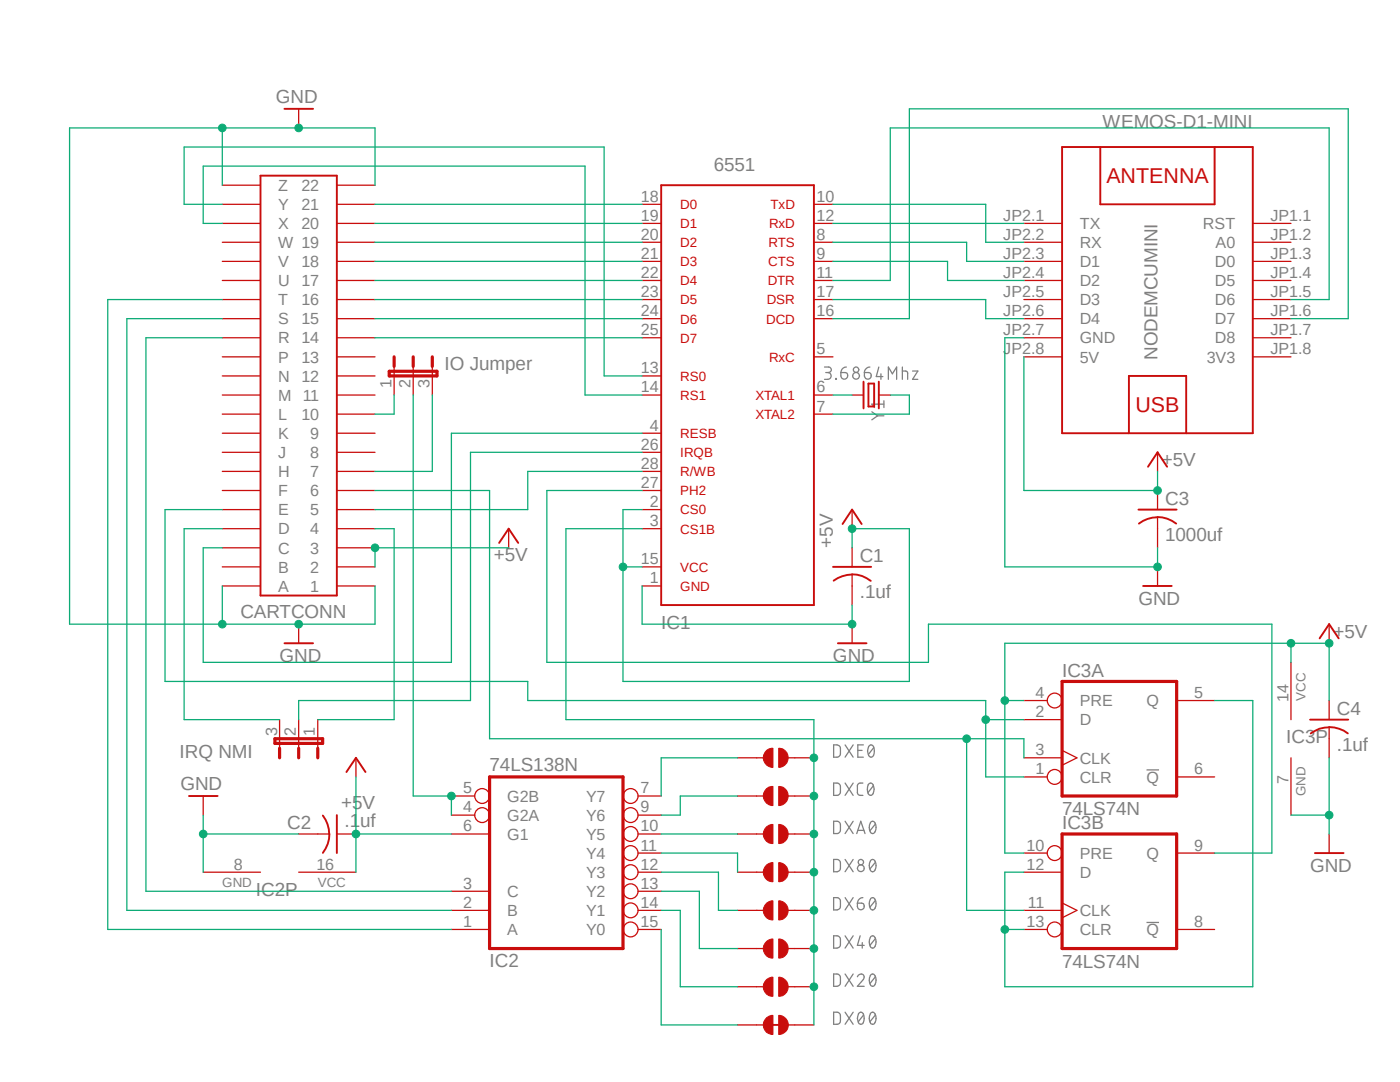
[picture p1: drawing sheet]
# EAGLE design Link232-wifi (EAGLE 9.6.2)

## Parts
C1  .1uf  C-US050-024X044  [C050-024X044]
C2  .1uf  C-US050-024X044  [C050-024X044]
C3  1000uf  C-US050-024X044  [C050-024X044]
C4  .1uf  C-US050-024X044  [C050-024X044]
CARTCONN  44PINEDGE  [44PINEDGE]
DF/DE  IO Jumper  JP2E  [JP2]
DX00  JUMPER-SMT_2_NC_TRACE_SILK  [SMT-JUMPER_2_NC_TRACE_SILK]
DX20  JUMPER-SMT_2_NO_SILK  [SMT-JUMPER_2_NO_SILK]
DX40  JUMPER-SMT_2_NO_SILK  [SMT-JUMPER_2_NO_SILK]
DX60  JUMPER-SMT_2_NO_SILK  [SMT-JUMPER_2_NO_SILK]
DX80  JUMPER-SMT_2_NO_SILK  [SMT-JUMPER_2_NO_SILK]
DXA0  JUMPER-SMT_2_NO_SILK  [SMT-JUMPER_2_NO_SILK]
DXC0  JUMPER-SMT_2_NO_SILK  [SMT-JUMPER_2_NO_SILK]
DXE0  JUMPER-SMT_2_NO_SILK  [SMT-JUMPER_2_NO_SILK]
IC1  6551A  6551  [6551]
IC2  74LS138N  [DIL16]
IC3  74LS74N  [DIL14]
IRQ/NMI  IRQ NMI  JP2E  [JP2]
NODEMCUMINI  WEMOS-D1-MINI  [WEMOS-D1-MINI]
Y1  3.6864Mhz  CRYSTALPTH-HC49US  [HC49US]

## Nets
+5V: C1.1 C2.1 C3.1 C4.1 CARTCONN.2 CARTCONN.3 IC1.2 IC1.15 IC2.6(G1) IC2.16(VCC) IC3.4(A:PRE) IC3.10(B:PRE) IC3.14(P:VCC) NODEMCUMINI.JP2.8(5V)
GND: C1.2 C2.2 C3.2 C4.2 CARTCONN.1 CARTCONN.22 CARTCONN.A CARTCONN.Z IC1.1 IC2.8(GND) IC3.7(P:GND) NODEMCUMINI.JP2.7(GND)
N$1: CARTCONN.6 IC3.3(A:CLK) IC3.11(B:CLK)
N$2: IC3.5(A:Q) IC3.12(B:D) IC3.13(B:CLR)
N$3: IC1.27 IC3.9(B:Q)
N$4: CARTCONN.21 IC1.18
N$5: CARTCONN.20 IC1.19
N$6: CARTCONN.19 IC1.20
N$7: CARTCONN.18 IC1.21
N$8: CARTCONN.17 IC1.22
N$9: IC1.6 Y1.2
N$10: IC1.7 Y1.1
N$11: IC1.12 NODEMCUMINI.JP2.1(TX)
N$12: IC1.10 NODEMCUMINI.JP2.2(RX)
N$13: IC1.8 NODEMCUMINI.JP2.3(D1)
N$14: IC1.9 NODEMCUMINI.JP2.4(D2)
N$15: IC1.17 NODEMCUMINI.JP2.6(D4)
N$16: IC1.11 NODEMCUMINI.JP1.5(D6)
N$17: IC1.16 NODEMCUMINI.JP1.6(D7)
N$18: CARTCONN.5 IC1.28
N$19: CARTCONN.C IC1.4
N$20: CARTCONN.D IRQ/NMI.3
N$21: CARTCONN.E IC3.1(A:CLR) IC3.2(A:D)
N$22: CARTCONN.10 DF/DE.1
N$23: CARTCONN.7 DF/DE.3
N$24: DF/DE.2 IC2.4(G2A) IC2.5(G2B)
N$25: CARTCONN.T IC2.1(A)
N$26: CARTCONN.S IC2.2(B)
N$27: CARTCONN.R IC2.3(C)
N$28: CARTCONN.X IC1.14
N$29: CARTCONN.Y IC1.13
N$30: DXE0.1 IC2.7(Y7)
N$31: CARTCONN.4 IRQ/NMI.1
N$32: DXC0.1 IC2.9(Y6)
N$33: DXA0.1 IC2.10(Y5)
N$34: DX80.1 IC2.11(Y4)
N$35: DX60.1 IC2.12(Y3)
N$36: DX40.1 IC2.13(Y2)
N$37: DX20.1 IC2.14(Y1)
N$38: DX00.1 IC2.15(Y0)
N$39: DX00.2 DX20.2 DX40.2 DX60.2 DX80.2 DXA0.2 DXC0.2 DXE0.2 IC1.3
N$40: CARTCONN.16 IC1.23
N$41: IC1.26 IRQ/NMI.2
N$42: CARTCONN.15 IC1.24
N$43: CARTCONN.14 IC1.25
Unconnected: CARTCONN.8 CARTCONN.9 CARTCONN.11 CARTCONN.12 CARTCONN.13 CARTCONN.B CARTCONN.F CARTCONN.H CARTCONN.J CARTCONN.K CARTCONN.L CARTCONN.M CARTCONN.N CARTCONN.P CARTCONN.U CARTCONN.V CARTCONN.W IC1.5 IC3.6(A:!Q) IC3.8(B:!Q) NODEMCUMINI.JP1.1(RST) NODEMCUMINI.JP1.2(A0) NODEMCUMINI.JP1.3(D0) NODEMCUMINI.JP1.4(D5) NODEMCUMINI.JP1.7(D8) NODEMCUMINI.JP2.5(D3)

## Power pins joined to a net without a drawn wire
3V3: NODEMCUMINI.JP1.8(3V3)

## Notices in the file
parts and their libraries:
SparkFun-Clocks: Licensing: Creative Commons ShareAlike 4.0 International - https://creativecommons.org/licenses/by-sa/4.0
diy-modules: Released under the Creative Commons Attribution 4.0 International License: http://creativecommons.org/licenses/by/4.0
